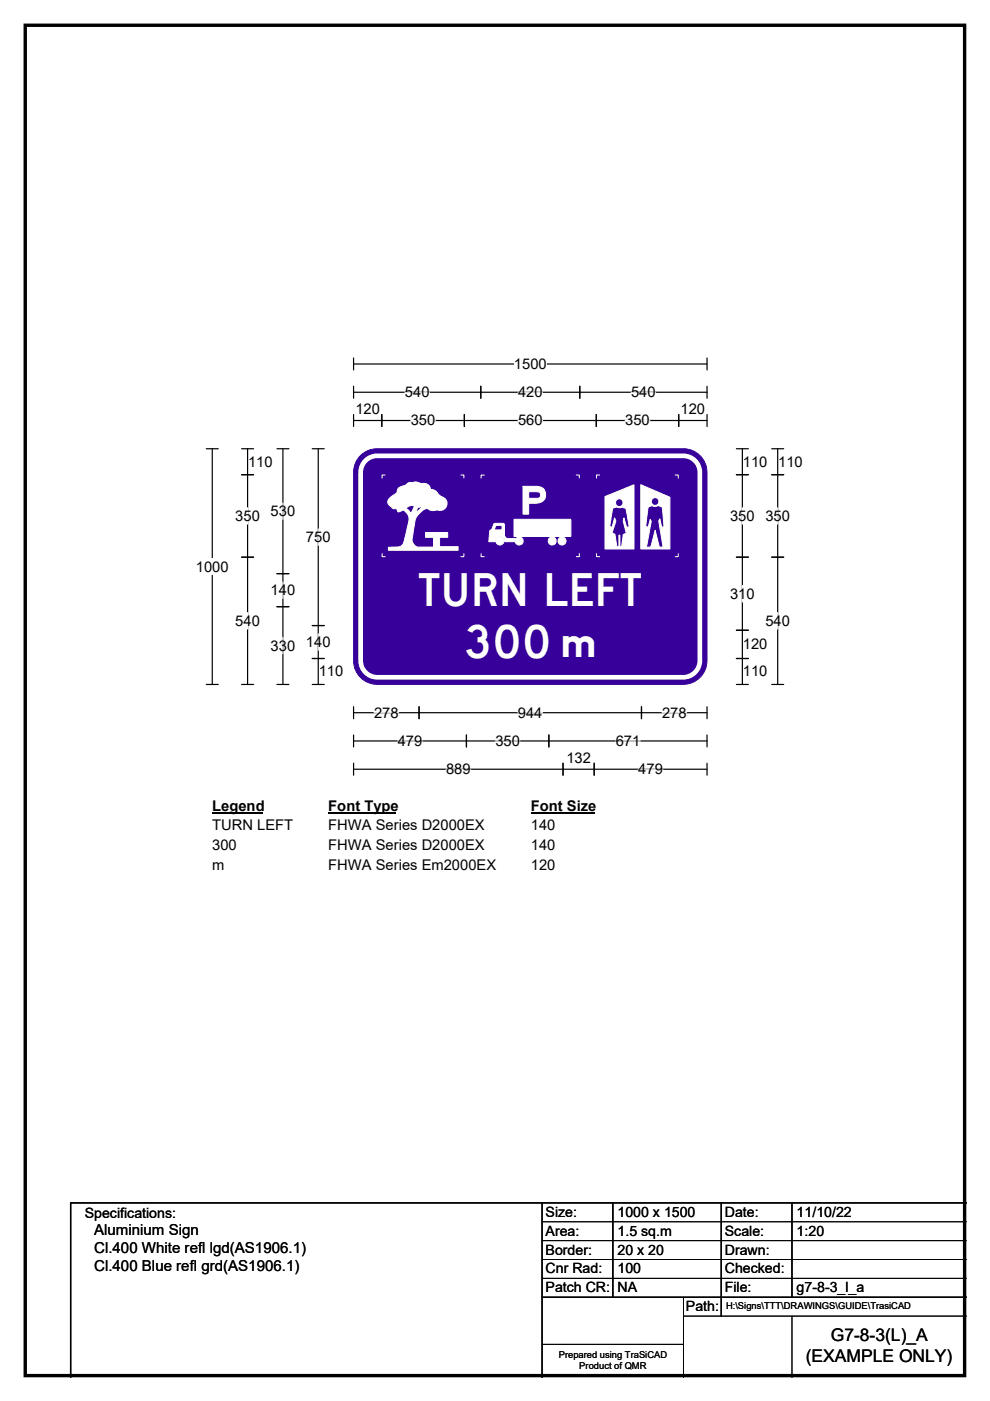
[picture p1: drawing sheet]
<svg xmlns="http://www.w3.org/2000/svg" width="210mm" height="297mm" viewBox="0 0 210 297" stroke-linecap="round" stroke-linejoin="round" font-family="sans-serif">
<path d="M5.4 5.4h199.2v286.3h-199.2z" fill="none" stroke="#000" stroke-width=".72"/>
<path d="M75 77.2h75M75 75.9v2.5M150 75.9v2.5" fill="none" stroke="#000" stroke-width=".25"/>
<path d="M109 75.4h7v3.5h-7z" fill="#fff"/>
<g fill="none" stroke="#000" stroke-width=".25">
<path d="M43.8 95.1h2.5M45 95.1v50M75 83.2h75M75 81.9v2.5M75 87.9v2.5M75 89.2h75M81 87.9v2.5M98.5 87.9v2.5M102 81.9v2.5M123 81.9v2.5M126.5 87.9v2.5M144 87.9v2.5"/>
<path d="M150 81.9v2.5M150 87.9v2.5M43.8 145.1h2.5M75 149.8v2.6M75 155.8v2.6M75 151.1h75M75 157.1h75M88.9 149.8v2.6M98.9 155.8v2.6M116.4 155.8v2.6M136.1 149.8v2.6M150 149.8v2.6"/>
<path d="M150 155.8v2.6M75 161.8v2.6M75 163.1h75M119.4 161.8v2.6M126 161.8v2.6M150 161.8v2.6"/>
</g>
<g fill="none" stroke="#fff" stroke-width=".25">
<path d="M85.9 83.2h5.2M87.1 89.2h5.2M109.9 83.2h5.2M109.9 89.2h5.2M132.6 89.2h5.2M133.9 83.2h5.2M79.3 151.1h5.2M84.4 157.1h5.2M105.1 157.1h5.2M109.9 151.1h5.2M130.6 157.1h5.2M140.4 151.1h5.2"/>
<path d="M94.6 163.1h5.2M135.4 163.1h5.2"/>
</g>
<path d="M41.6 118.4h6.9v3.5h-6.9z" fill="#fff"/>
<g fill="none" stroke="#000" stroke-width=".25">
<path d="M51.2 95.1h2.6M52.5 95.1v50M58.7 95.1h2.6M60 95.1v50M66.2 95.1h2.6M67.5 95.1v50M156.2 95.1h2.5M157.5 95.1v50M163.7 95.1h2.5M165 95.1v50M51.2 100.6h2.6M51.2 118.1h2.6"/>
<path d="M156.2 100.6h2.5M156.2 118.1h2.5M163.7 100.6h2.5M163.7 118.1h2.5M58.7 121.6h2.6M58.7 128.6h2.6M66.2 132.6h2.6M66.2 139.6h2.6M156.2 139.6h2.5M156.2 133.6h2.5M51.2 145.1h2.6M58.7 145.1h2.6"/>
<path d="M66.2 145.1h2.6M156.2 145.1h2.5M163.7 145.1h2.5"/>
</g>
<path d="M52.5 107.7v3.4M60 106.6v3.5M67.5 112.1v3.5M157.5 107.7v3.4M165 107.7v3.4M52.5 129.9v3.5M60 123.4v3.5M60 135.1v3.5M67.5 134.4v3.5M157.5 124.1v3.5M165 129.9v3.5" fill="none" stroke="#fff" stroke-width=".25"/>
<path d="M45 169.1h10.8v3.5h-10.8z" fill="#fff"/>
<path d="M45 172.4h10.8" fill="none" stroke="#000" stroke-width=".32"/>
<path d="M69.6 169.1h14.5v3.5h-14.5z" fill="#fff"/>
<path d="M69.6 172.4h14.5" fill="none" stroke="#000" stroke-width=".32"/>
<path d="M112.6 169.1h13.5v3.5h-13.5z" fill="#fff"/>
<path d="M112.6 172.4h13.5" fill="none" stroke="#000" stroke-width=".32"/>
<g fill="#fff">
<path d="M45 173.3h17.1v3.5h-17.1z"/>
<path d="M69.6 173.3h33.1v3.5h-33.1z"/>
<path d="M112.6 173.3h5.2v3.5h-5.2z"/>
<path d="M45 177.5h5.2v3.5h-5.2z"/>
<path d="M69.6 177.5h33.1v3.5h-33.1z"/>
<path d="M112.6 177.5h5.2v3.5h-5.2z"/>
<path d="M45 181.7h2.6v3.4h-2.6z"/>
<path d="M69.6 181.7h35.5v3.4h-35.5z"/>
<path d="M112.6 181.7h5.2v3.4h-5.2z"/>
</g>
<path d="M76.2 96.9a5 5 0 0 1 3.8-1.8h64.9a5 5 0 0 1 5 5v40a5 5 0 0 1-5 5h-64.9a5 5 0 0 1-5-5v-40a5 5 0 0 1 1.2-3.2z" fill-rule="evenodd" fill="#37009b" stroke="#37009b" stroke-width=".21"/>
<path d="M77.5 97.7a3.5 3.5 0 0 1 2.5-1.1h64.9a3.5 3.5 0 0 1 3.5 3.5v40a3.5 3.5 0 0 1-3.5 3.5h-64.9a3.5 3.5 0 0 1-3.5-3.5v-40a3.5 3.5 0 0 1 1-2.4z" fill="none" stroke="#fff" stroke-width=".99"/>
<path d="M84.5 103.5l-.2 .6a2.36 2.36 0 0 1-1.4 1.3 1.07 1.07 0 0 0-.7 1 1.07 1.07 0 0 0 .7 1l.5 .4 .7 .1 .4 .6 1.1-.4a2.49 2.49 0 0 1 .9 3.3l-1.1 4.1-.8 .5h-2.2v.7h14.8v-.8h-4v-2h1.8v-1h-4.7v1h1.6v2.1h-3.3l-.7-.4-.4-.7-.1-.6 .7-4.1 .3-.8 .9-.9a1.72 1.72 0 0 1 1.5-.6l.8 .3 1-.1a1.54 1.54 0 0 0 2.2-1 1.54 1.54 0 0 0-1.3-1.9l-1.4-1.3a.87 .87 0 0 1-1-.9l-.8-.5h-1l-1.2-.3-1.4 .1-.7 .6zM86.1 107.7l1.1 1.2 .7-1.6-.8-.1zM88.6 107.5h1l-1.5 1.3z" fill-rule="evenodd" fill="#fff"/>
<path d="M81 117.4v.6h.7M81.7 100.7h-.7v.7M84.5 103.5l1.5-.6 .7-.6 1.4-.1 1.2 .3 1.1 .1 .7 .5a.86 .86 0 0 0 1 .8l1.4 1.3a1.53 1.53 0 0 1 1.2 2 1.53 1.53 0 0 1-2.1 .9l-1 .1-.7-.3a.87 .87 0 0 0-1.1 .2l-1.4 1.3-.3 .8-.7 4.1 .1 .6 .4 .7 .7 .4h3.3v-2.1h-1.6v-1h4.7v1h-1.8v2h4v.8h-14.8v-.7h2.2l.8-.5 1.2-4.3a2.21 2.21 0 0 0-1.1-3l-1 .3-.4-.6-.8-.1-.8-.7a1.09 1.09 0 0 1 .5-1.8l.3-.2a1.15 1.15 0 0 0 1-1.2zM86.1 107.7l1-.5 .8 .1-.7 1.6zM88.6 107.5h1l-1.5 1.3zM97.7 100.7h.7v.6M98.4 117.4v.6h-.7" fill="none" stroke="#fff" stroke-width=".21"/>
<path d="M110.9 103.1h3a1.62 1.62 0 0 1 1.8 1.5v.7a1.97 1.97 0 0 1-2 1.4h-1.6v2.3h-1.2zM112.1 104.3v1.3h2l.5-.3 .1-.5-.3-.4zM109.3 114.7a.86 .86 0 0 0 1.7 0 .86 .86 0 0 0-1.7 0zM105.2 114.7a.85 .85 0 0 0 1.7 0 .85 .85 0 0 0-1.7 0zM116.3 114.7a.85 .85 0 0 0 1.7 0 .85 .85 0 0 0-1.7 0zM118.4 114.7a.85 .85 0 0 0 1.7 0 .85 .85 0 0 0-1.7 0zM109 110.1v3.6h12.1v-3.6zM104.8 111.1l.3-.1h1.8l.1 2.7 .4 .5h1.9l-.1 .7h-2.2a1 1 0 0 0-1-1.1 1 1 0 0 0-.9 1.1h-1.4l.2-2.4 .4-.2zM105.1 111.5l.2-.1h1.1l.1 .8-.2 .2-1.4-.1z" fill-rule="evenodd" fill="#fff"/>
<g fill="none" stroke="#fff" stroke-width=".21">
<path d="M102 117.4v.6h.7M102.7 100.7h-.7v.7M104.8 111.1l.3-.1h1.8l.1 2.7 .4 .5h1.9l-.1 .7h-2.2a1 1 0 0 0-1-1.1 1 1 0 0 0-.9 1.1h-1.4l.2-2.4 .4-.2zM105.1 111.5l.2-.1h1.1l.1 .8-.2 .2-1.4-.1zM109 110.1h12.1v3.6h-12.1zM110.9 103.1h3a1.62 1.62 0 0 1 1.8 1.5v.7a1.97 1.97 0 0 1-2 1.4h-1.6v2.3h-1.2zM112.1 104.3l2.3 .1 .3 .4-.1 .5-.5 .3h-2zM122.2 100.7h.7v.6M122.9 117.4v.6h-.7"/>
<circle cx="106" cy="114.7" r=".85"/>
<circle cx="110.1" cy="114.7" r=".86"/>
<circle cx="117.1" cy="114.7" r=".85"/>
<circle cx="119.2" cy="114.7" r=".84"/>
</g>
<path d="M128.3 105.3v11.1h6.2v-13.6zM135.9 102.8l6.2 2.6v11h-6.2zM130.5 106.6a.85 .85 0 0 0 1.7 0 .85 .85 0 0 0-1.7 0zM138.1 106.3a.85 .85 0 0 0 1.7 0 .85 .85 0 0 0-1.7 0zM129.9 107.8l-.6 3.8 .5 .2 .5-2 .3 .7-.8 2.5 .6 .3 .4 2.6h.5v-2.4h.2v2.4h.3l.4-2.6 .6-.2-.6-2.6 .1-.7 .6 2 .6-.1-.7-3.9-.9-.3-.7 .1-.4-.1zM137.5 107.5l.8-.3 .7 .2 .6-.2 .9 .3 .3 4.2-.4 .1-.4-1.8-.3 .4 1 5.6h-.9l-.8-3.6-1 3.6h-.9l1-5.5-.2-.3-.4 1.6-.6-.2z" fill-rule="evenodd" fill="#fff"/>
<g fill="none" stroke="#fff" stroke-width=".21">
<path d="M126.5 117.4v.6h.7M127.2 100.7h-.7v.6M128.3 105.3l6.2-2.5v13.6h-6.2zM129.9 107.8l.9-.3 .4 .1 .7-.1 .9 .3 .7 3.9-.6 .1-.6-2-.1 .7 .6 2.6-.6 .2-.4 2.6h-.3v-2.4h-.2v2.4h-.5l-.4-2.6-.6-.3 .8-2.5-.3-.7-.5 2-.5-.2zM135.9 102.8l6.2 2.6v11h-6.2zM137.5 107.5l.8-.3 .7 .2 .6-.2 .9 .3 .3 4.2-.4 .1-.4-1.8-.3 .4 1 5.6h-.9l-.8-3.6-1 3.6h-.9l1-5.5-.2-.3-.4 1.6-.6-.2zM143.2 100.7h.6v.7M143.8 117.4v.6h-.6"/>
<circle cx="131.4" cy="106.6" r=".82"/>
<circle cx="138.9" cy="106.3" r=".82"/>
</g>
<path d="M115 255v37M130 255v20M153 255v24M168 255v20M205 255h-190v37M115 275h90" fill="none" stroke="#000" stroke-width=".3"/>
<path d="M115 259h90M115 263h90M115 267h90M115 271h90M145 279h60M145 275v17M168 279v13M115 285h30" fill="none" stroke="#000" stroke-width=".21"/>
<g font-size="9.7" fill="#fff">
<text x="88.7" y="128.5">TURN LEFT</text>
<text x="97.7" y="139.5">300</text>
</g>
<text font-size="8.3" fill="#fff" x="118.2" y="139.2">m</text>
<g font-size="3.7">
<text x="176.2" y="284.4">G7-8-3(L)_A</text>
<text x="170.9" y="288.9">(EXAMPLE ONLY)</text>
</g>
<g font-size="3.2">
<text x="20" y="261.9">Aluminium Sign</text>
<text x="20" y="265.7">Cl.400 White refl lgd(AS1906.1)</text>
<text x="20" y="269.6">Cl.400 Blue refl grd(AS1906.1)</text>
</g>
<g font-size="3.1">
<text x="109" y="78.2">1500</text>
<text x="75.4" y="87.8">120</text>
<text x="85.9" y="84.2">540</text>
<text x="109.9" y="84.2">420</text>
<text x="133.9" y="84.2">540</text>
<text x="144.4" y="87.8">120</text>
<text x="87.1" y="90.2">350</text>
<text x="109.9" y="90.2">560</text>
<text x="132.6" y="90.2">350</text>
<text x="52.6" y="98.9">110</text>
<text x="157.6" y="98.9">110</text>
<text x="165.1" y="98.9">110</text>
<text x="49.9" y="110.4">350</text>
<text x="57.4" y="109.4">530</text>
<text x="154.9" y="110.4">350</text>
<text x="162.3" y="110.4">350</text>
<text x="64.9" y="114.9">750</text>
<text x="41.6" y="121.2">1000</text>
<text x="57.4" y="126.2">140</text>
<text x="154.9" y="126.9">310</text>
<text x="49.9" y="132.7">540</text>
<text x="57.4" y="137.9">330</text>
<text x="64.9" y="137.2">140</text>
<text x="157.6" y="137.7">120</text>
<text x="162.3" y="132.7">540</text>
<text x="67.6" y="143.4">110</text>
<text x="157.6" y="143.4">110</text>
<text x="79.3" y="152.2">278</text>
<text x="109.9" y="152.2">944</text>
<text x="140.4" y="152.2">278</text>
<text x="84.4" y="158.2">479</text>
<text x="105.1" y="158.2">350</text>
<text x="120.1" y="161.7">132</text>
<text x="130.6" y="158.2">671</text>
<text x="94.6" y="164.1">889</text>
<text x="135.4" y="164.1">479</text>
<text x="45" y="171.9">Legend</text>
<text x="69.6" y="171.9">Font Type</text>
<text x="112.6" y="171.9">Font Size</text>
<text x="45" y="176.1">TURN LEFT</text>
<text x="69.6" y="176.1">FHWA Series D2000EX</text>
<text x="112.6" y="176.1">140</text>
<text x="45" y="180.3">300</text>
<text x="45" y="184.4">m</text>
<text x="69.6" y="180.3">FHWA Series D2000EX</text>
<text x="69.6" y="184.4">FHWA Series Em2000EX</text>
<text x="112.6" y="180.3">140</text>
<text x="112.6" y="184.4">120</text>
</g>
<g font-size="3">
<text x="115.7" y="258">Size:</text>
<text x="131" y="258">1000 x 1500</text>
<text x="153.7" y="258">Date:</text>
<text x="169" y="258">11/10/22</text>
<text x="18" y="258.2">Specifications:</text>
<text x="115.7" y="262">Area:</text>
<text x="131" y="262">1.5 sq.m</text>
<text x="153.7" y="262">Scale:</text>
<text x="169" y="262">1:20</text>
<text x="115.7" y="266">Border:</text>
<text x="115.7" y="270">Cnr Rad:</text>
<text x="131" y="266">20 x 20</text>
<text x="131" y="270">100</text>
<text x="153.7" y="266">Drawn:</text>
<text x="153.7" y="270">Checked:</text>
<text x="115.7" y="274">Patch CR:</text>
<text x="131" y="274">NA</text>
<text x="153.7" y="274">File:</text>
<text x="169" y="274">g7-8-3_l_a</text>
<text x="145.5" y="278">Path:</text>
</g>
<g font-size="2">
<text x="154" y="277.6">H:\Signs\TTT\DRAWINGS\GUIDE\TrasiCAD</text>
<text x="118.5" y="287.8">Prepared using TraSiCAD</text>
<text x="122.9" y="290.2">Product of QMR</text>
</g>
</svg>
